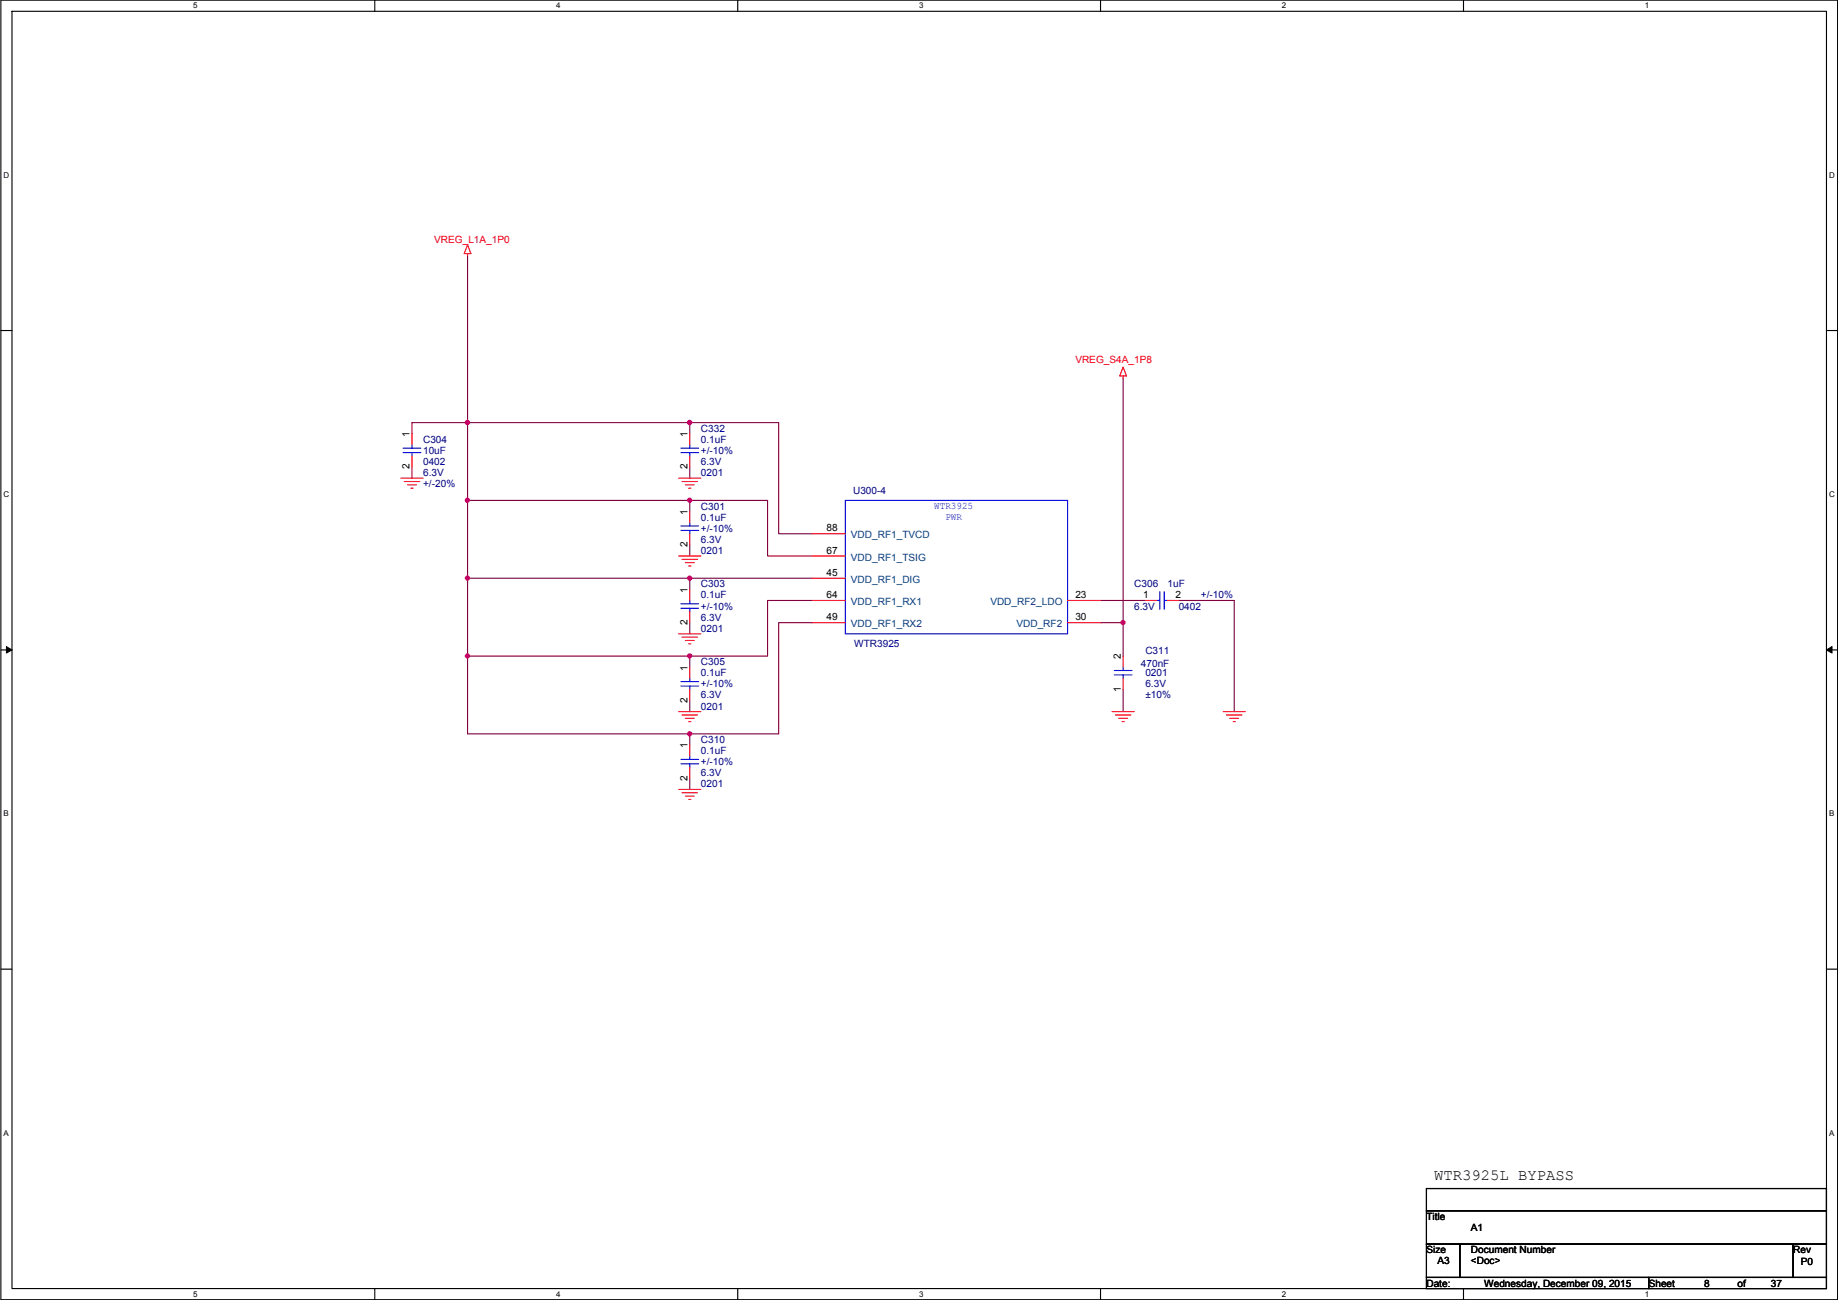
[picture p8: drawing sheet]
<svg xmlns="http://www.w3.org/2000/svg" width="420mm" height="297mm" viewBox="0 0 420 297" stroke-linecap="round" stroke-linejoin="round" font-family="sans-serif">
<path d="M.2 0h419.9v297h-419.9zM2.7 2.6h414.8v291.8h-414.8z" fill="none" stroke="#000" stroke-width=".25"/>
<g fill="#fff">
<path d="M44.2 .3h1v2h-1z"/>
<path d="M44.2 294.7h1v2h-1z"/>
</g>
<path d="M85.7 0v2.6M85.7 294.4v2.6" fill="none" stroke="#000" stroke-width=".25"/>
<g fill="#fff">
<path d="M127.1 .3h1v2h-1z"/>
<path d="M127.1 294.7h1v2h-1z"/>
</g>
<path d="M168.6 0v2.6M168.6 294.4v2.6" fill="none" stroke="#000" stroke-width=".25"/>
<g fill="#fff">
<path d="M210.1 .3h1v2h-1z"/>
<path d="M210.1 294.7h1v2h-1z"/>
</g>
<path d="M251.6 0v2.6M251.6 294.4v2.6" fill="none" stroke="#000" stroke-width=".25"/>
<g fill="#fff">
<path d="M293 .3h1v2h-1z"/>
<path d="M293 294.7h1v2h-1z"/>
</g>
<path d="M334.5 0v2.6M334.5 294.4v2.6" fill="none" stroke="#000" stroke-width=".25"/>
<g fill="#fff">
<path d="M376 .3h1v2h-1z"/>
<path d="M376 294.7h1v2h-1z"/>
<path d="M.8 39h1.3v2h-1.3z"/>
<path d="M418.2 39h1.2v2h-1.2z"/>
<path d="M.8 112h1.3v2h-1.3z"/>
<path d="M418.2 112h1.2v2h-1.2z"/>
</g>
<path d="M.2 75.5h2.5M417.5 75.5h2.6" fill="none" stroke="#000" stroke-width=".25"/>
<g fill="#fff">
<path d="M.8 185h1.2v1.9h-1.2z"/>
<path d="M418.2 185h1.1v1.9h-1.1z"/>
</g>
<path d="M.2 148.5h2.5M417.5 148.5h2.6" fill="none" stroke="#000" stroke-width=".25"/>
<path d="M1.5 147.7l1.2 .8-1.2 .7zM417.5 148.5l1.3-.8v1.5z" fill="#000"/>
<path d="M1.5 147.7l1.2 .8-1.2 .7zM417.5 148.5l1.3-.8v1.5z" fill="none" stroke="#000" stroke-width=".23"/>
<g fill="#fff">
<path d="M.8 257.9h1.2v2h-1.2z"/>
<path d="M418.2 257.9h1.1v2h-1.1z"/>
</g>
<path d="M.2 221.4h2.5M417.5 221.4h2.6" fill="none" stroke="#000" stroke-width=".25"/>
<path d="M106.9 96.6h50.8M178 96.6v25.4h7.6" fill="none" stroke="#800040" stroke-width=".25"/>
<circle cx="157.7" cy="96.5" r=".49" fill="#f0f"/>
<circle cx="157.7" cy="96.5" r=".49" fill="none" stroke="#f0f" stroke-width=".25"/>
<path d="M106.9 58.5v38.1" fill="none" stroke="#800040" stroke-width=".25"/>
<circle cx="106.9" cy="96.5" r=".49" fill="#f0f"/>
<circle cx="106.9" cy="96.5" r=".49" fill="none" stroke="#f0f" stroke-width=".25"/>
<path d="M178 96.6h-20.3v2.5M106.9 114.3h50.8M157.7 106.7v2.6M175.5 114.3v12.7h10.1" fill="none" stroke="#800040" stroke-width=".25"/>
<circle cx="106.9" cy="114.3" r=".49" fill="#f0f"/>
<circle cx="106.9" cy="114.3" r=".49" fill="none" stroke="#f0f" stroke-width=".25"/>
<circle cx="157.7" cy="114.3" r=".49" fill="#f0f"/>
<circle cx="157.7" cy="114.3" r=".49" fill="none" stroke="#f0f" stroke-width=".25"/>
<path d="M175.5 114.3h-17.8v2.6M106.9 132.1h50.8M157.7 124.5v2.5" fill="none" stroke="#800040" stroke-width=".25"/>
<circle cx="106.9" cy="132.1" r=".49" fill="#f0f"/>
<circle cx="106.9" cy="132.1" r=".49" fill="none" stroke="#f0f" stroke-width=".25"/>
<circle cx="157.7" cy="132.1" r=".49" fill="#f0f"/>
<circle cx="157.7" cy="132.1" r=".49" fill="none" stroke="#f0f" stroke-width=".25"/>
<path d="M185.6 132.1h-27.9v2.6M185.6 137.2h-10.1v12.7M106.9 149.9h50.8v2.5M157.7 142.3v2.5" fill="none" stroke="#800040" stroke-width=".25"/>
<circle cx="157.7" cy="149.9" r=".49" fill="#f0f"/>
<circle cx="157.7" cy="149.9" r=".49" fill="none" stroke="#f0f" stroke-width=".25"/>
<path d="M157.7 149.9h17.8M185.6 142.3h-7.6v25.4M106.9 167.7h50.8M157.7 160.1v2.5" fill="none" stroke="#800040" stroke-width=".25"/>
<circle cx="157.7" cy="167.7" r=".49" fill="#f0f"/>
<circle cx="157.7" cy="167.7" r=".49" fill="none" stroke="#f0f" stroke-width=".25"/>
<path d="M106.9 96.6v17.7M106.9 149.9v17.8M157.7 177.8v2.6M178 167.7h-20.3v2.5" fill="none" stroke="#800040" stroke-width=".25"/>
<circle cx="106.9" cy="149.9" r=".49" fill="#f0f"/>
<circle cx="106.9" cy="149.9" r=".49" fill="none" stroke="#f0f" stroke-width=".25"/>
<path d="M106.9 96.6h-12.7v2.5M256.7 86.4v55.9M94.2 106.7v2.6M106.9 114.3v35.6M251.7 137.2h10.1M269.4 137.2h12.7v25.4M251.7 142.3h5M256.7 142.3v7.6M256.7 157.5v5.1" fill="none" stroke="#800040" stroke-width=".25"/>
<circle cx="256.7" cy="142.3" r=".49" fill="#f0f"/>
<circle cx="256.7" cy="142.3" r=".49" fill="none" stroke="#f0f" stroke-width=".25"/>
<g fill="none" stroke="#f00" stroke-width=".25">
<path d="M106.9 55.9l.7 2.1h-1.5zM106.9 58v.5M94.2 99.1v2.5M157.7 99.1v2.5M256.7 83.9l.8 2h-1.5zM256.7 85.9v.5M91.6 109.3h5.1M92.4 110h3.6M93.2 110.8h2M93.9 111.5h.5M94.2 104.2v2.5M155.1 109.3h5.1"/>
<path d="M155.9 110h3.6M156.7 110.8h2M157.4 111.5h.5M157.7 116.9v2.5M157.7 104.2v2.5M155.1 127h5.1M155.9 127.8h3.6M156.7 128.6h2M157.4 129.3h.5M157.7 122v2.5M157.7 134.7v2.5M157.7 139.7v2.6"/>
<path d="M185.6 122h7.6M185.6 127h7.6M185.6 132.1h7.6M185.6 137.2h7.6M244 137.2h7.7M261.8 137.2h2.6M266.9 137.2h2.5M155.1 144.8h5.1M155.9 145.6h3.6M156.7 146.3h2M157.4 147.1h.5M157.7 152.4v2.6"/>
<path d="M157.7 157.5v2.6M185.6 142.3h7.6M244 142.3h7.7M256.7 155v2.5M256.7 149.9v2.5M155.1 162.6h5.1M155.9 163.4h3.6M156.7 164.1h2M157.4 164.9h.5M157.7 170.2v2.6M157.7 175.3v2.5M254.2 162.6h5.1"/>
<path d="M255 163.4h3.5M255.7 164.1h2.1M256.5 164.9h.5M279.6 162.6h5.1M280.4 163.4h3.5M281.1 164.1h2.1M281.9 164.9h.5M155.1 180.4h5.1M155.9 181.1h3.6M156.7 181.9h2M157.4 182.7h.5"/>
</g>
<path d="M326.1 271.6h91.4v5h-91.4zM326.1 276.6h91.4v7.7h-91.4zM326.1 284.3h7.6v7.6h-7.6zM326.1 291.9h50.8v2.5h-50.8zM333.7 284.3h76.2v7.6h-76.2zM376.9 291.9h40.6v2.5h-40.6zM409.9 284.3h7.6v7.6h-7.6z" fill="none" stroke="#000" stroke-width=".25"/>
<g fill="none" stroke="#00f" stroke-width=".25">
<path d="M92.1 102.4h4.1M92.1 103.4h4.1M94.2 101.6v.8M94.2 103.4v.8M155.6 102.4h4.1M155.6 103.4h4.1M157.7 119.4v.8M157.7 101.6v.8M157.7 103.4v.8M193.2 114.3h50.8v30.5h-50.8zM155.6 120.2h4.1M155.6 121.2h4.1"/>
<path d="M155.6 138h4.1M155.6 139h4.1M157.7 121.2v.8M157.7 137.2v.8M157.7 139v.7M264.4 137.2h.7M265.1 135.2v4M266.1 135.2v4M266.1 137.2h.8M155.6 155.7h4.1M155.6 156.8h4.1M157.7 155v.7"/>
<path d="M157.7 156.8v.7M254.7 154.2h4.1M254.7 153.2h4.1M256.7 154.2v.8M256.7 152.4v.8M155.6 173.5h4.1M155.6 174.5h4.1M157.7 172.8v.7M157.7 174.5v.8"/>
</g>
<circle cx="157.7" cy="96.5" r=".49" fill="#f0f"/>
<circle cx="157.7" cy="96.5" r=".49" fill="none" stroke="#f0f" stroke-width=".25"/>
<circle cx="106.9" cy="96.5" r=".49" fill="#f0f"/>
<circle cx="106.9" cy="96.5" r=".49" fill="none" stroke="#f0f" stroke-width=".25"/>
<circle cx="106.9" cy="114.3" r=".49" fill="#f0f"/>
<circle cx="106.9" cy="114.3" r=".49" fill="none" stroke="#f0f" stroke-width=".25"/>
<circle cx="157.7" cy="114.3" r=".49" fill="#f0f"/>
<circle cx="157.7" cy="114.3" r=".49" fill="none" stroke="#f0f" stroke-width=".25"/>
<circle cx="106.9" cy="132.1" r=".49" fill="#f0f"/>
<circle cx="106.9" cy="132.1" r=".49" fill="none" stroke="#f0f" stroke-width=".25"/>
<circle cx="157.7" cy="132.1" r=".49" fill="#f0f"/>
<circle cx="157.7" cy="132.1" r=".49" fill="none" stroke="#f0f" stroke-width=".25"/>
<circle cx="157.7" cy="149.9" r=".49" fill="#f0f"/>
<circle cx="157.7" cy="149.9" r=".49" fill="none" stroke="#f0f" stroke-width=".25"/>
<circle cx="157.7" cy="167.7" r=".49" fill="#f0f"/>
<circle cx="157.7" cy="167.7" r=".49" fill="none" stroke="#f0f" stroke-width=".25"/>
<circle cx="106.9" cy="149.9" r=".49" fill="#f0f"/>
<circle cx="106.9" cy="149.9" r=".49" fill="none" stroke="#f0f" stroke-width=".25"/>
<circle cx="256.7" cy="142.3" r=".49" fill="#f0f"/>
<circle cx="256.7" cy="142.3" r=".49" fill="none" stroke="#f0f" stroke-width=".25"/>
<text font-size="3.6" x="327.9" y="269.5">WTR3925L BYPASS</text>
<g font-size="2.3" fill="#f00">
<text x="99.3" y="55.5">VREG_L1A_1P0</text>
<text x="245.8" y="82.9">VREG_S4A_1P8</text>
</g>
<g font-size="2.3">
<text x="93.6" y="99.9" transform="rotate(-90 93.6 99.9)">1</text>
<text x="157.1" y="99.9" transform="rotate(-90 157.1 99.9)">1</text>
<text x="93.6" y="107.2" transform="rotate(-90 93.6 107.2)">2</text>
<text x="157.1" y="107.2" transform="rotate(-90 157.1 107.2)">2</text>
<text x="157.1" y="117.6" transform="rotate(-90 157.1 117.6)">1</text>
<text x="157.1" y="125" transform="rotate(-90 157.1 125)">2</text>
<text x="188.9" y="121.4">88</text>
<text x="188.9" y="126.5">67</text>
<text x="188.9" y="131.6">45</text>
<text x="157.1" y="135.4" transform="rotate(-90 157.1 135.4)">1</text>
<text x="188.9" y="136.7">64</text>
<text x="245.8" y="136.7">23</text>
<text x="261.3" y="136.7">1</text>
<text x="268.7" y="136.7">2</text>
<text x="157.1" y="142.8" transform="rotate(-90 157.1 142.8)">2</text>
<text x="188.9" y="141.7">49</text>
<text x="245.8" y="141.7">30</text>
<text x="157.1" y="153.2" transform="rotate(-90 157.1 153.2)">1</text>
<text x="256.2" y="150.7" transform="rotate(-90 256.2 150.7)">2</text>
<text x="157.1" y="160.6" transform="rotate(-90 157.1 160.6)">2</text>
<text x="256.2" y="158" transform="rotate(-90 256.2 158)">1</text>
<text x="157.1" y="171" transform="rotate(-90 157.1 171)">1</text>
<text x="157.1" y="178.4" transform="rotate(-90 157.1 178.4)">2</text>
<text x="326.1" y="278.7">Title</text>
<text x="336.2" y="281.3">A1</text>
<text x="326.1" y="286.3">Size</text>
<text x="336.2" y="286.3">Document Number</text>
<text x="409.9" y="286.3">Rev</text>
<text x="326.1" y="294">Date:</text>
<text x="328.6" y="288.9">A3</text>
<text x="336.2" y="288.9">&lt;Doc&gt;</text>
<text x="339.3" y="294">Wednesday, December 09, 2015</text>
<text x="376.9" y="294">Sheet</text>
<text x="389.6" y="294">8</text>
<text x="397.2" y="294">of</text>
<text x="404.8" y="294">37</text>
<text x="411.7" y="289.1">P0</text>
</g>
<g font-size="2.3" fill="#000080">
<text x="96.7" y="101.2">C304</text>
<text x="160.2" y="98.6">C332</text>
<text x="160.2" y="101.2">0.1uF</text>
<text x="96.7" y="103.7">10uF</text>
<text x="96.7" y="106.3">0402</text>
<text x="160.2" y="106.3">6.3V</text>
<text x="160.2" y="103.7">+/-10%</text>
<text x="96.7" y="108.8">6.3V</text>
<text x="96.7" y="111.3">+/-20%</text>
<text x="160.2" y="108.8">0201</text>
<text x="195" y="112.9">U300-4</text>
<text x="160.2" y="116.4">C301</text>
<text x="160.2" y="119">0.1uF</text>
<text x="160.2" y="124">6.3V</text>
<text x="160.2" y="121.5">+/-10%</text>
<text x="160.2" y="126.6">0201</text>
<text x="160.2" y="134.2">C303</text>
<text x="160.2" y="136.7">0.1uF</text>
<text x="259.3" y="134.2">C306</text>
<text x="266.9" y="134.2">1uF</text>
<text x="274.5" y="136.7">+/-10%</text>
<text x="160.2" y="141.8">6.3V</text>
<text x="160.2" y="139.3">+/-10%</text>
<text x="259.3" y="139.3">6.3V</text>
<text x="269.4" y="139.3">0402</text>
<text x="160.2" y="144.4">0201</text>
<text x="195.3" y="147.9">WTR3925</text>
<text x="261.8" y="149.4">C311</text>
<text x="160.2" y="152">C305</text>
<text x="160.2" y="154.5">0.1uF</text>
<text x="260.8" y="152.5">470nF</text>
<text x="261.8" y="154.5">0201</text>
<text x="160.2" y="159.6">6.3V</text>
<text x="160.2" y="157.1">+/-10%</text>
<text x="261.8" y="159.6">±10%</text>
<text x="261.8" y="157.1">6.3V</text>
<text x="160.2" y="162.1">0201</text>
<text x="160.2" y="169.8">C310</text>
<text x="160.2" y="172.3">0.1uF</text>
<text x="160.2" y="179.9">0201</text>
<text x="160.2" y="177.4">6.3V</text>
<text x="160.2" y="174.8">+/-10%</text>
</g>
<g font-size="2.3" fill="#00f">
<text x="213.6" y="116.2">WTR3925</text>
<text x="216.1" y="118.7">PWR</text>
</g>
<g font-size="2.3" fill="#004080">
<text x="194.5" y="123">VDD_RF1_TVCD</text>
<text x="194.5" y="128.1">VDD_RF1_TSIG</text>
<text x="194.5" y="133.2">VDD_RF1_DIG</text>
<text x="194.5" y="138.3">VDD_RF1_RX1</text>
<text x="194.5" y="143.3">VDD_RF1_RX2</text>
<text x="226.4" y="138.3">VDD_RF2_LDO</text>
<text x="232.4" y="143.3">VDD_RF2</text>
</g>
<g font-size="1.8">
<text x="44.2" y="1.9">5</text>
<text x="127.1" y="1.9">4</text>
<text x="210.1" y="1.9">3</text>
<text x="293" y="1.9">2</text>
<text x="376" y="1.9">1</text>
<text x=".8" y="40.6">D</text>
<text x="418.2" y="40.6">D</text>
<text x=".8" y="113.6">C</text>
<text x="418.2" y="113.6">C</text>
<text x=".8" y="186.6">B</text>
<text x="418.2" y="186.6">B</text>
<text x=".8" y="259.5">A</text>
<text x="418.2" y="259.5">A</text>
<text x="44.2" y="296.3">5</text>
<text x="127.1" y="296.3">4</text>
<text x="210.1" y="296.3">3</text>
<text x="293" y="296.3">2</text>
<text x="376" y="296.3">1</text>
</g>
</svg>
